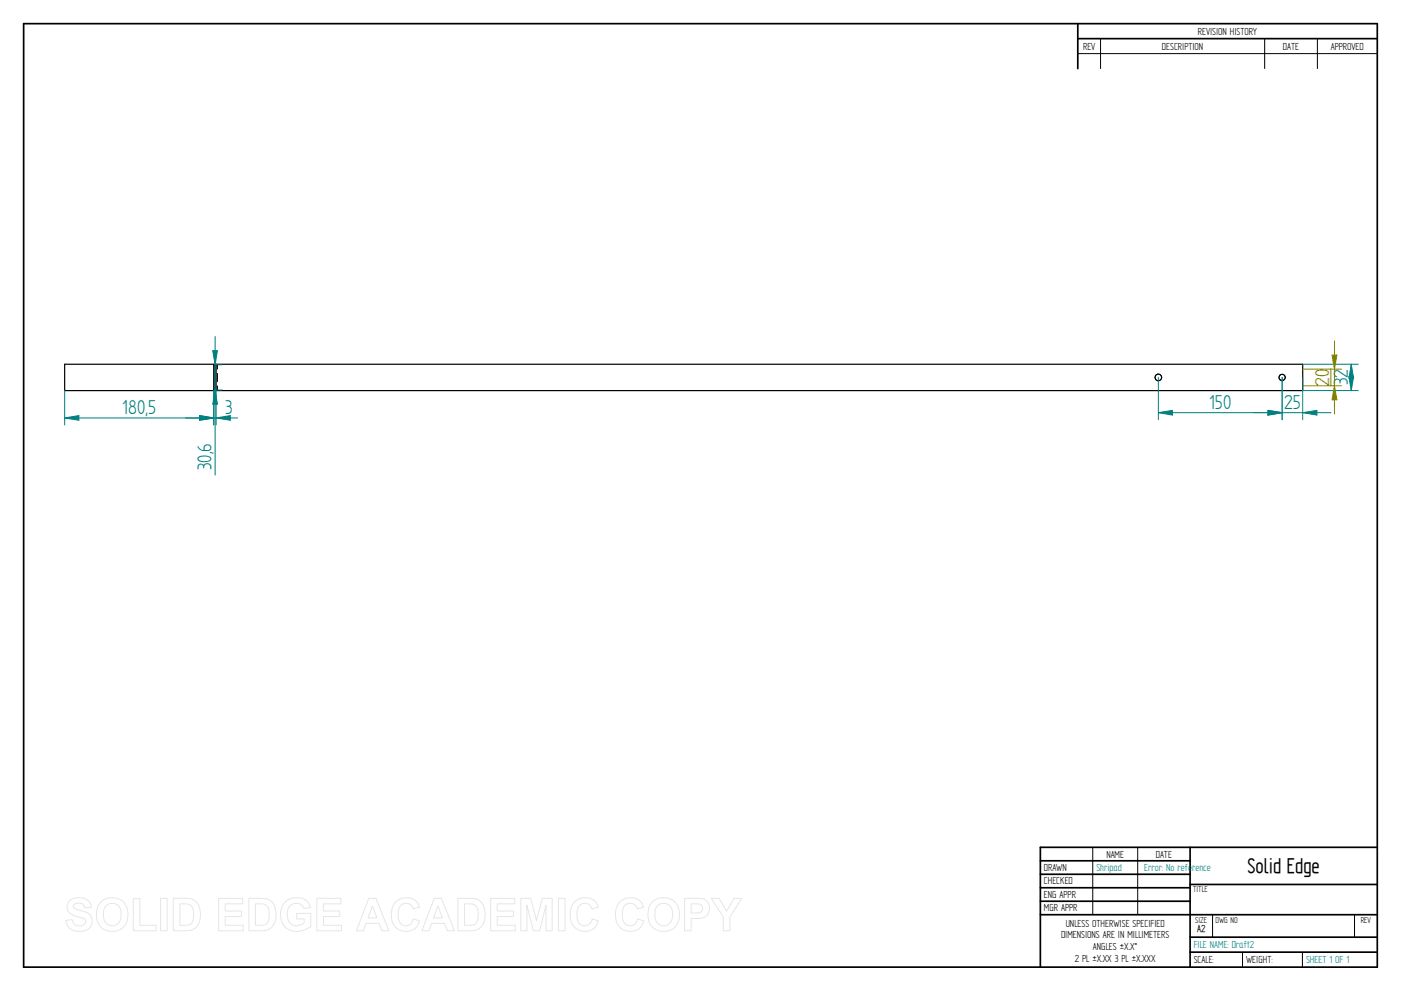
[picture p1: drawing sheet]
<svg xmlns="http://www.w3.org/2000/svg" width="594mm" height="420mm" viewBox="0 0 594 420" stroke-linecap="round" stroke-linejoin="round" font-family="sans-serif">
<g fill="none" stroke="#000" stroke-width=".72">
<path d="M10 10h574v400h-574zM457 10v19.1M457 16.4h127M504.6 359.2v50.8M584 359.2h-142.9v50.8M441.1 365h63.5M441.1 370.7h63.5M441.1 376.4h63.5M504.6 375h79.4M441.1 382.1h63.5M441.1 387.8h142.9M504.6 397.3h79.4"/>
<path d="M504.6 403.7h79.4"/>
</g>
<g fill="none" stroke="#000" stroke-width=".42">
<path d="M466.7 16.4v12.7M536.3 16.4v12.7M558.6 16.4v12.7M457 22.7h127M91.6 154.6h.2M92.1 154.6l.1 1.9M92.2 158.3v3.5M91.6 165.4h.2M92.2 163.6l-.2 1.8M463.4 359.2v28.6M482.4 359.2v28.6M514.2 387.9v9.4"/>
<path d="M574.4 387.9v9.4M526.9 403.7v6.3M552.3 403.7v6.3"/>
</g>
<g fill="none" stroke="#000" stroke-width=".51">
<path d="M27.4 154.4h63.2v11.2h-63.2zM90.6 154.6h.5v10.8h-.5M91.6 154.4h460.8v11.2h-460.8z"/>
<circle cx="491.2" cy="160" r="1.41"/>
<circle cx="543.7" cy="160" r="1.32"/>
</g>
<path d="M552.4 154.4h23.6M572 159.6h2l-1 6zM552.4 165.6h23.6" fill="none" stroke="#008080" stroke-width=".42"/>
<path d="M572 159.6h2l-1 6z" fill="#008080"/>
<path d="M573 154.4l1 6h-2z" fill="none" stroke="#008080" stroke-width=".42"/>
<path d="M573 154.4l1 6h-2z" fill="#008080"/>
<path d="M573 154.4v11.2" fill="none" stroke="#008080" stroke-width=".42"/>
<path d="M552.4 156.5h16.5M564.3 156.4v7.2M552.4 163.5h16.5M565.9 163.5l1 6h-2.1z" fill="none" stroke="#808000" stroke-width=".42"/>
<path d="M565.9 163.5l1 6h-2.1z" fill="#808000"/>
<path d="M564.8 150.5h2.1l-1 6z" fill="none" stroke="#808000" stroke-width=".42"/>
<path d="M564.8 150.5h2.1l-1 6z" fill="#808000"/>
<path d="M565.9 144.5v31" fill="none" stroke="#808000" stroke-width=".42"/>
<path d="M27.4 165.6v14.6M27.4 177.2l6-1v2zM90.6 165.6v14.6" fill="none" stroke="#008080" stroke-width=".42"/>
<path d="M27.4 177.2l6-1v2z" fill="#008080"/>
<path d="M84.6 176.2l6 1-6 1z" fill="none" stroke="#008080" stroke-width=".42"/>
<path d="M84.6 176.2l6 1-6 1z" fill="#008080"/>
<path d="M27.4 177.2h63.2M537.7 174l6 1-6 1zM543.7 160v18M552.4 160v18" fill="none" stroke="#008080" stroke-width=".42"/>
<path d="M537.7 174l6 1-6 1z" fill="#008080"/>
<path d="M552.4 175l6-1v2z" fill="none" stroke="#008080" stroke-width=".42"/>
<path d="M552.4 175l6-1v2z" fill="#008080"/>
<path d="M491.2 175l6-1v2zM491.2 160v18M531.7 175h32.7M543.7 160v18" fill="none" stroke="#008080" stroke-width=".42"/>
<path d="M491.2 175l6-1v2z" fill="#008080"/>
<path d="M537.7 174l6 1-6 1z" fill="none" stroke="#008080" stroke-width=".42"/>
<path d="M537.7 174l6 1-6 1z" fill="#008080"/>
<path d="M84.6 176.2l6 1-6 1zM90.6 165.6v14.6M91.6 165.6v14.6M491.2 175h52.5" fill="none" stroke="#008080" stroke-width=".42"/>
<path d="M84.6 176.2l6 1-6 1z" fill="#008080"/>
<path d="M91.6 177.2l6.1-1v2z" fill="none" stroke="#008080" stroke-width=".42"/>
<path d="M91.6 177.2l6.1-1v2z" fill="#008080"/>
<path d="M91.1 154.6h3.1M78.6 177.2h22.1M91.1 165.4h3.1M91.2 165.4l1 6h-2z" fill="none" stroke="#008080" stroke-width=".42"/>
<path d="M91.2 165.4l1 6h-2z" fill="#008080"/>
<path d="M90.2 148.7h2l-1 5.9z" fill="none" stroke="#008080" stroke-width=".42"/>
<path d="M90.2 148.7h2l-1 5.9z" fill="#008080"/>
<path d="M91.2 142.7v58.7" fill="none" stroke="#008080" stroke-width=".42"/>
<g fill="none" stroke="#e6e6e6" stroke-width=".42">
<path d="M29.6 381.8a6.5 6.5 0 0 1 8.5 .8l.6 2.2-2.8 .1a2.7 2.7 0 0 0-2.1-2 2.7 2.7 0 0 0-2.7 1.1 1.87 1.87 0 0 0 2.2 1.8l1.4 .4a4.4 4.4 0 0 1 4 6.2 6.4 6.4 0 0 1-9.1 1.3l-1.2-1.8-.5-1.7 2.7-.3a2.94 2.94 0 0 0 2.6 2.6 2.94 2.94 0 0 0 3.1-1.9 2.67 2.67 0 0 0-2.9-1.8 4.9 4.9 0 0 1-5-4.3l.4-1.6zM43.1 382.1a6.9 6.9 0 0 1 8.2-.5 6.9 6.9 0 0 1 2.8 7.7 6.7 6.7 0 0 1-8 5.5 6.7 6.7 0 0 1-5.1-8.3 6.4 6.4 0 0 1 2.1-4.4zM44.8 384.2a3.9 3.9 0 0 1 4.6-.8 3.9 3.9 0 0 1 2 4.3 3.8 3.8 0 0 1-1.9 4.3 3.8 3.8 0 0 1-4.6-.7 6.6 6.6 0 0 1-.1-7.1zM56.5 381h2.8v11.3h6.9v2.3h-9.7zM68.1 380.9h2.8v13.7h-2.8zM73.5 380.9h5a5.9 5.9 0 0 1 6.5 7 5.9 5.9 0 0 1-6.3 6.7h-5.2zM76.3 383.2h1.8a3.4 3.4 0 0 1 4 3.9v1.2a3.2 3.2 0 0 1-3.8 4h-2zM92.7 380.9h10.2v2.3h-7.4v3h6.9v2.4h-6.9v3.7h7.7v2.3h-10.5zM105.5 380.9h5.1a5.9 5.9 0 0 1 6.4 7 5.9 5.9 0 0 1-6.3 6.7h-5.2zM108.3 383.2h1.9a3.4 3.4 0 0 1 4 3.9v1.2a3.2 3.2 0 0 1-3.8 4h-2.1zM120.9 382.4a7.3 7.3 0 0 1 9.7 .1l1 2.2-2.7 .5a3.7 3.7 0 0 0-4.6-2 3.7 3.7 0 0 0-2.5 4.4 4.2 4.2 0 0 0 2.2 4.5 4.2 4.2 0 0 0 5-.8v-1.7h-3.2v-2.3h6v5.4a8.1 8.1 0 0 1-11.8-.8 8.3 8.3 0 0 1 .9-9.5zM134.4 380.9h10.2v2.3h-7.4v3h6.9v2.4h-6.9v3.7h7.6v2.3h-10.4z"/>
<path d="M156.4 380.9h3l5.5 13.7h-3l-1.2-3.1h-5.5l-1.1 3.1h-3zM157.9 384.1l1.9 5.1h-3.7zM167.7 382.5a6 6 0 0 1 10.2 2.1l-2.8 .7a3.2 3.2 0 0 0-3.9-2.2 3.2 3.2 0 0 0-2.4 3.8 4.6 4.6 0 0 0 2.5 5.5 3.2 3.2 0 0 0 4-2.8l2.6 .8a6.1 6.1 0 0 1-7.2 4.3 6.1 6.1 0 0 1-4.8-6.8 7.7 7.7 0 0 1 1.8-5.4zM184.1 380.9h3.1l5.5 13.7h-3l-1.2-3.1h-5.5l-1.1 3.1h-3zM185.7 384.1l1.9 5.1h-3.8zM194.2 380.9h5a5.9 5.9 0 0 1 6.5 7 5.9 5.9 0 0 1-6.3 6.7h-5.2zM197 383.2h1.8a3.4 3.4 0 0 1 4 3.9v1.2a3.2 3.2 0 0 1-3.8 4h-2zM208.1 380.9h10.2v2.3h-7.4v3h6.9v2.4h-6.9v3.7h7.6v2.3h-10.4zM220.8 380.9h4.2l2.5 9.3 2.4-9.3h4.2v13.7h-2.5l-.1-10.8-2.7 10.8h-2.7l-2.7-10.8v10.8h-2.6zM236.8 380.9h2.8v13.7h-2.8zM243.5 382.5a6 6 0 0 1 10.2 2.1l-2.8 .7a3.2 3.2 0 0 0-3.8-2.2 3.2 3.2 0 0 0-2.4 3.8 4.6 4.6 0 0 0 2.4 5.5 3.2 3.2 0 0 0 4-2.8l2.6 .8a6.1 6.1 0 0 1-7.2 4.3 6.1 6.1 0 0 1-4.7-6.8 7.7 7.7 0 0 1 1.7-5.4zM262.7 382.5a6 6 0 0 1 10.2 2.1l-2.7 .7a3.2 3.2 0 0 0-3.9-2.2 3.2 3.2 0 0 0-2.4 3.8 4.6 4.6 0 0 0 2.4 5.5 3.2 3.2 0 0 0 4-2.8l2.7 .8a6.1 6.1 0 0 1-7.2 4.3 6.1 6.1 0 0 1-4.8-6.8 7.7 7.7 0 0 1 1.7-5.4z"/>
<path d="M277 382.1a6.9 6.9 0 0 1 8.2-.5 6.9 6.9 0 0 1 2.8 7.7 6.7 6.7 0 0 1-8.1 5.5 6.7 6.7 0 0 1-5.1-8.3 6.4 6.4 0 0 1 2.2-4.4zM278.7 384.2a3.9 3.9 0 0 1 4.6-.8 3.9 3.9 0 0 1 1.9 4.3 3.8 3.8 0 0 1-1.8 4.3 3.8 3.8 0 0 1-4.7-.7 6.6 6.6 0 0 1 0-7.1zM290.3 380.9h5.2a4.4 4.4 0 0 1 5.4 4.3 4.4 4.4 0 0 1-5.4 4.2h-2.4v5.2h-2.8zM293.1 383.2h1.8a2.1 2.1 0 0 1 2.6 .6 2.1 2.1 0 0 1 0 2.6 3.4 3.4 0 0 1-2.9 .7h-1.5zM301.6 380.9h3.3l3.2 5.4 3.2-5.4h3.2l-5 7.9v5.8h-2.8v-5.8z"/>
</g>
<text font-size="10.1" x="529" y="370.2">Solid Edge</text>
<text font-size="9.6" fill="#808000" x="563.6" y="163.6" transform="rotate(-90 563.6 163.6)">20</text>
<g font-size="9.6" fill="#008080">
<text x="571.5" y="163.4" transform="rotate(-90 571.5 163.4)">32</text>
<text x="512.7" y="173.5">150</text>
<text x="544.5" y="173.5">25</text>
<text x="51.9" y="175.7">180,5</text>
<text x="95.5" y="175.7">3</text>
<text x="89.7" y="199.3" transform="rotate(-90 89.7 199.3)">30,6</text>
</g>
<g font-size="4.9">
<text x="507.9" y="14.7">REVISION HISTORY</text>
<text x="459.3" y="21">REV</text>
<text x="492.7" y="21">DESCRIPTION</text>
<text x="544" y="21">DATE</text>
<text x="564.3" y="21">APPROVED</text>
<text x="469.1" y="363.6">NAME</text>
<text x="490.1" y="363.6">DATE</text>
<text x="442.7" y="369.3">DRAWN</text>
<text x="442.7" y="375">CHECKED</text>
<text x="442.7" y="380.7">ENG APPR</text>
<text x="442.7" y="386.4">MGR APPR</text>
<text x="451.9" y="392.9">UNLESS OTHERWISE SPECIFIED</text>
<text x="449.9" y="397.9">DIMENSIONS ARE IN MILLIMETERS</text>
<text x="455.7" y="407.8">2 PL ±X.XX 3 PL ±X.XXX</text>
<text x="463.5" y="402.9">ANGLES ±X.X°</text>
<text x="506.2" y="408.3">SCALE:</text>
<text x="528.4" y="408.3">WEIGHT:</text>
</g>
<g font-size="4.9" fill="#008080">
<text x="464.9" y="369.3">Shripad</text>
<text x="485.2" y="369.3">Error: No reference</text>
<text x="506.2" y="402">FILE NAME: Draft2</text>
<text x="553.8" y="408.4">SHEET 1 OF 1</text>
</g>
<text font-size="4.8" x="507.7" y="395.3">A2</text>
<g font-size="4.1">
<text x="505.9" y="378.3">TITLE</text>
<text x="506.9" y="391.1">SIZE</text>
<text x="515.4" y="391.1">DWG NO</text>
<text x="577" y="391.1">REV</text>
</g>
</svg>
